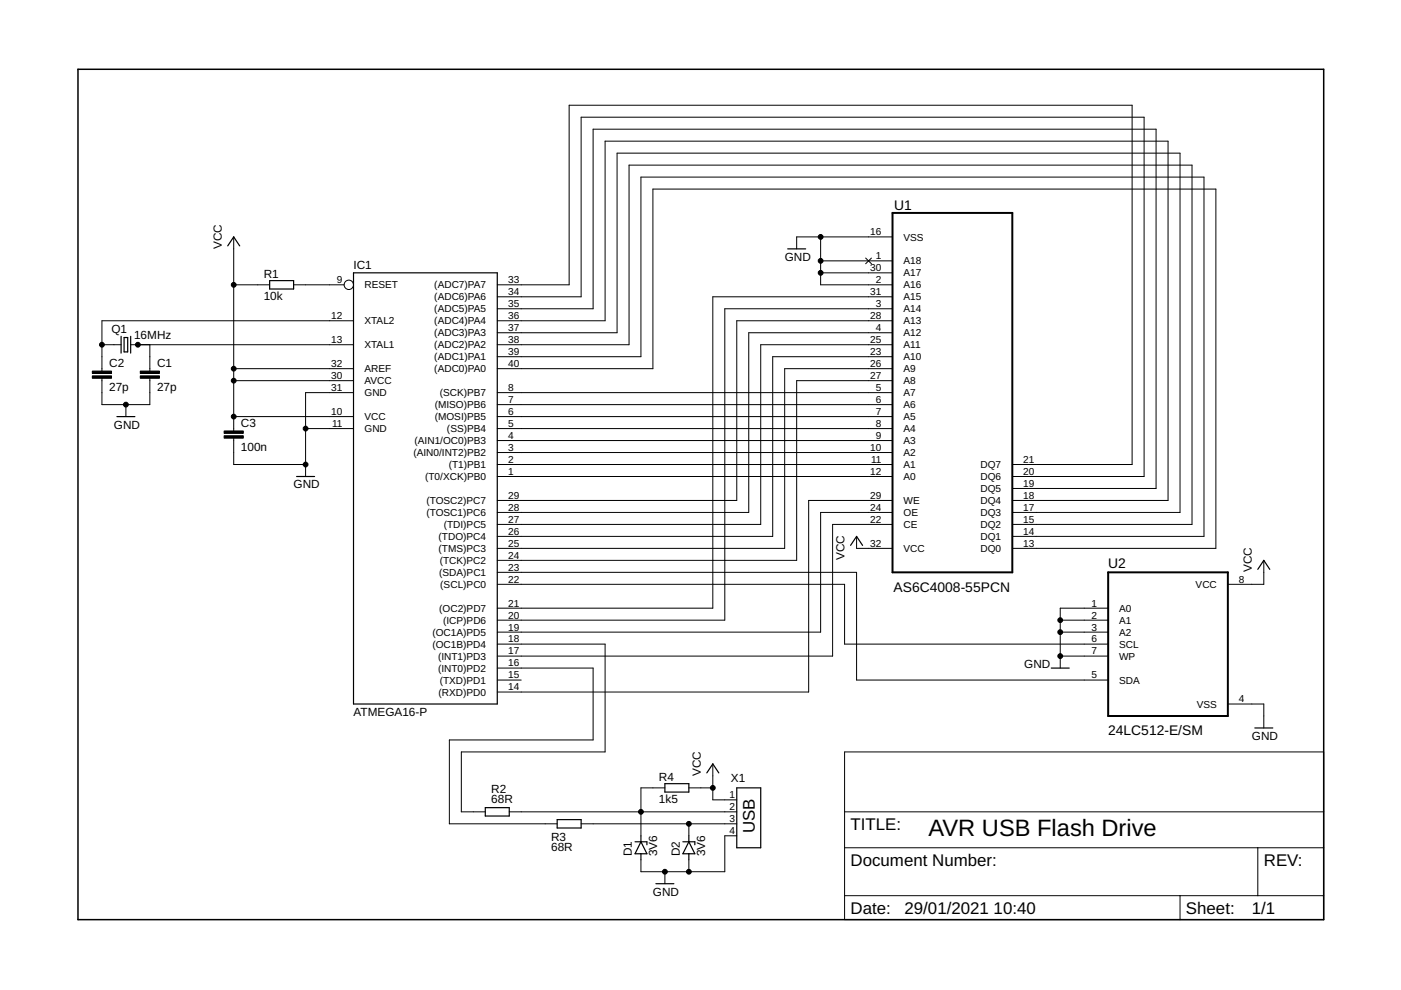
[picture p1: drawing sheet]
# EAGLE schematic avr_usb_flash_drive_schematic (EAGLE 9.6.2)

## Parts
C1  27p  C2.5/4  [C2.5-4]
C2  27p  C2.5/4  [C2.5-4]
C3  100n  C2.5/4  [C2.5-4]
D1  3V6  ZENER-DIODEDO35Z10  [DO35Z10]
D2  3V6  ZENER-DIODEDO35Z10  [DO35Z10]
IC1  ATMEGA16-P  MEGA16-P  [DIL40]
Q1  16MHz  CRYSTALHC49S  [HC49/S]
R1  10k  R-EU_0207/10  [0207/10]
R2  68R  R-EU_0207/10  [0207/10]
R3  68R  R-EU_0207/10  [0207/10]
R4  1k5  R-EU_0207/10  [0207/10]
U1  AS6C4008-55PCN  [DIP254P1524X393-32]
U2  24LC512-E/SM  [SOIC127P794X202-8N]
X1  USB-787616  [USB]

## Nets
GND: C1.2 C2.2 C3.2 D1.A D2.A IC1.11(GND) IC1.31(GND) U1.1(A18) U1.2(A16) U1.16(VSS) U1.30(A17) U2.1(A0) U2.2(A1) U2.3(A2) U2.4(VSS) U2.7(WP) X1.4
N$1: C1.1 IC1.13(XTAL1) Q1.1
N$2: IC1.9(RESET) R1.2
N$3: IC1.1((T0/XCK)PB0) U1.12(A0)
N$4: IC1.2((T1)PB1) U1.11(A1)
N$5: IC1.3((AIN0/INT2)PB2) U1.10(A2)
N$6: IC1.4((AIN1/OC0)PB3) U1.9(A3)
N$7: IC1.5((SS)PB4) U1.8(A4)
N$8: IC1.6((MOSI)PB5) U1.7(A5)
N$9: IC1.7((MISO)PB6) U1.6(A6)
N$10: IC1.8((SCK)PB7) U1.5(A7)
N$11: IC1.24((TCK)PC2) U1.27(A8)
N$12: IC1.25((TMS)PC3) U1.26(A9)
N$13: IC1.26((TDO)PC4) U1.23(A10)
N$14: IC1.27((TDI)PC5) U1.25(A11)
N$15: IC1.28((TOSC1)PC6) U1.4(A12)
N$16: IC1.29((TOSC2)PC7) U1.28(A13)
N$17: IC1.20((ICP)PD6) U1.3(A14)
N$18: IC1.21((OC2)PD7) U1.31(A15)
N$19: IC1.40((ADC0)PA0) U1.13(DQ0)
N$20: IC1.39((ADC1)PA1) U1.14(DQ1)
N$21: IC1.38((ADC2)PA2) U1.15(DQ2)
N$22: IC1.37((ADC3)PA3) U1.17(DQ3)
N$23: IC1.36((ADC4)PA4) U1.18(DQ4)
N$24: IC1.35((ADC5)PA5) U1.19(DQ5)
N$25: IC1.34((ADC6)PA6) U1.20(DQ6)
N$26: IC1.33((ADC7)PA7) U1.21(DQ7)
N$27: IC1.14((RXD)PD0) U1.29(WE)
N$28: IC1.19((OC1A)PD5) U1.24(OE)
N$29: IC1.17((INT1)PD3) U1.22(CE)
N$30: D1.C R2.2 R4.1 X1.2
N$31: IC1.22((SCL)PC0) U2.6(SCL)
N$32: IC1.23((SDA)PC1) U2.5(SDA)
N$33: C2.1 IC1.12(XTAL2) Q1.2
N$34: IC1.18((OC1B)PD4) R2.1
N$35: D2.C R3.2 X1.3
N$36: IC1.16((INT0)PD2) R3.1
VCC: C3.1 IC1.10(VCC) IC1.30(AVCC) IC1.32(AREF) R1.1 R4.2 U1.32(VCC) U2.8(VCC) X1.1
Unconnected: IC1.15((TXD)PD1)

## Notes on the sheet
- AVR USB Flash Drive
